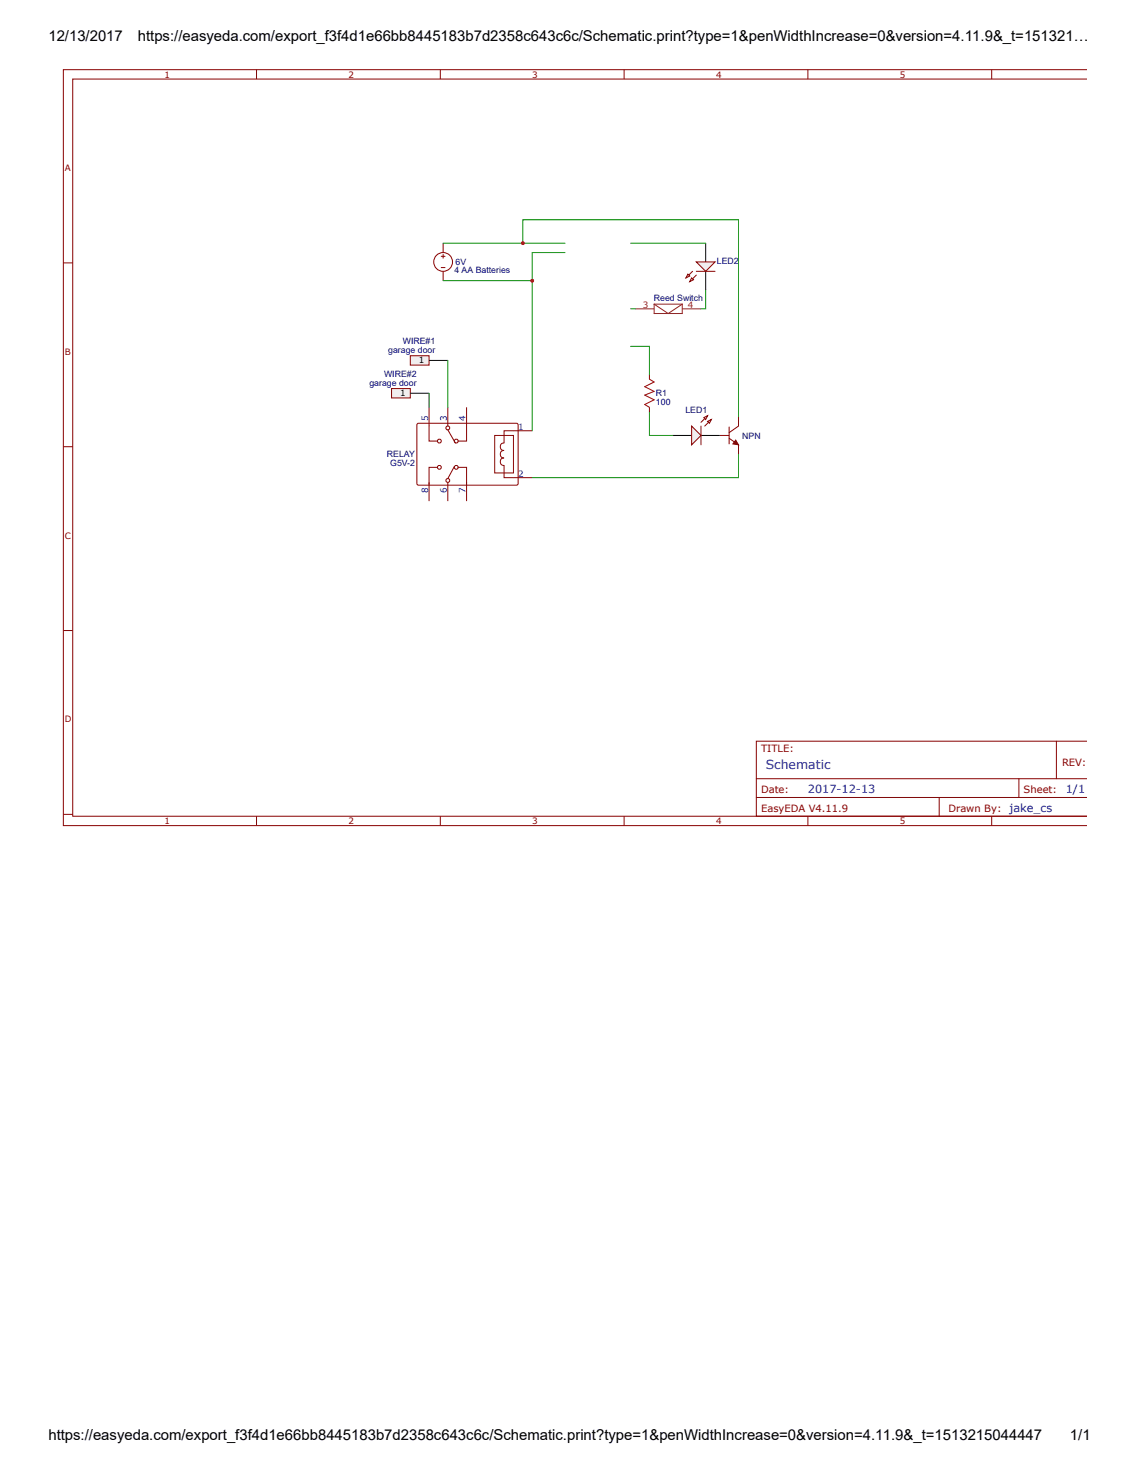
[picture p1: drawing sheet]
<svg xmlns="http://www.w3.org/2000/svg" width="216mm" height="279mm" viewBox="0 0 216 279" stroke-linecap="round" stroke-linejoin="round" font-family="sans-serif">
<g fill="none" stroke="#800" stroke-width=".19">
<path d="M13.8 15h.1M13.8 15v139.7h192.3h-62.7v-14.2h62.7M13.8 15h192.3M48.6 13.2v1.8M83.5 13.2v1.8M118.3 13.2v1.8M153.1 13.2v1.8M188 13.2v1.8M206.1 13.2h-194.1v143.3h194.1M12 49.8h1.8M83.6 48.6h.8M83.6 50.7h.8"/>
<path d="M84 46.1v1.8M84 48.2v.7M84 51.4v1.8M140 79v1.8l-1.8 1.2M12 84.7h1.8M136.4 82.5h1.8M138.2 83.1l1.8 1.2v1.8M138.2 80.9v3.2M12 119.5h1.8M12 154.4h1.8M48.6 154.7v1.8M83.5 154.7v1.8"/>
<path d="M118.3 154.7v1.8M143.4 147.6h62.7M143.4 151.2h62.7M153.1 154.7v1.8M178 151.2v3.5M188 154.7v1.8M193.1 147.6v3.6M200.2 140.5v7.1"/>
<circle cx="84" cy="49.7" r="1.78"/>
</g>
<path d="M107.1 47.9h-6.2v5.3h-16.9" fill="none" stroke="#080" stroke-width=".19"/>
<path d="M139.5 83.4l.5 .9-1.1-.2z" fill="#800"/>
<g fill="none" stroke="#800" stroke-width=".19">
<path d="M81.3 77.2v6.4h1.6M84.9 77.2v3.6M88.4 77.2v6.4h-1.6M123.1 71v.9M123.1 77.2v.9M79.2 80.3h18.9l.1 .3v11.2l-.3 .2-18.7-.1-.2-.3v-11zM81.3 91.4v3.6M82.9 88.6h-1.6v3.2M84.9 91.4v3.6M84.9 81.5l1.4 2.5M86.1 88.4l-1.2 2.3M86.8 88.6h1.6v3"/>
<path d="M88.4 91.4v3.6M100.9 81.7h-5.4v2.3a.71 .71 0 0 0-.7 .7 .71 .71 0 0 0 .7 .7 .71 .71 0 0 0-.7 .7 .71 .71 0 0 0 .7 .7 .71 .71 0 0 0-.7 .7 .71 .71 0 0 0 .7 .7v2.4h5.4M139.5 83.4l.5 .9-1.1-.2z"/>
<circle cx="83.3" cy="83.6" r=".37"/>
<circle cx="83.3" cy="88.6" r=".37"/>
<circle cx="84.9" cy="81.1" r=".37"/>
<circle cx="84.9" cy="91.1" r=".37"/>
<circle cx="86.5" cy="88.6" r=".37"/>
<circle cx="86.5" cy="83.6" r=".37"/>
</g>
<path d="M93.8 82.5h3.5v7.2h-3.5z" fill="none" stroke="#881000" stroke-width=".19"/>
<path d="M84 46.1h23.1M119.5 58.5h.9M119.5 65.7h3.6v5.3M140 86.1v4.5h-39.1" fill="none" stroke="#080" stroke-width=".19"/>
<path d="M123.1 71.9l.9 .5-1.8 .9 1.8 .9-1.8 .7 1.8 .9-1.8 .9 .9 .5" fill="none" stroke="#a00000" stroke-width=".19"/>
<path d="M120.4 58.5h3.6M124 57.7v1.7h5.3v-1.7M124 57.7h5.3M124 57.7l2.7 1.7 2.6-1.7M129.3 58.5h3.6" fill="none" stroke="#8d2323" stroke-width=".19"/>
<path d="M133.8 46.1v3.6M133.8 51.4v3.6" fill="none" stroke="#000" stroke-width=".19"/>
<path d="M132 49.7h3.5l-1.7 1.7z" fill="#efefef"/>
<path d="M131.3 51.4l-1.3 1.3M132 49.7h3.5l-1.7 1.7zM132 52.1l-1.3 1.3" fill="none" stroke="#800" stroke-width=".19"/>
<path d="M131.1 52.7l.4 .3-.8 .4z" fill="#efefef"/>
<path d="M131.1 52.7l.4 .3-.8 .4z" fill="none" stroke="#800" stroke-width=".19"/>
<path d="M130.4 52l.3 .3-.7 .4z" fill="#efefef"/>
<path d="M130.4 52l.3 .3-.7 .4zM132 51.4h3.5" fill="none" stroke="#800" stroke-width=".19"/>
<path d="M99.1 46.1v-4.4h40.9v37.3M119.5 46.1h14.3M133.8 55v3.5h-.9" fill="none" stroke="#080" stroke-width=".19"/>
<circle cx="99.1" cy="46.1" r=".37" fill="#c00"/>
<path d="M100.9 53.2v28.5" fill="none" stroke="#080" stroke-width=".19"/>
<circle cx="100.9" cy="53.2" r=".37" fill="#c00"/>
<path d="M127.5 82.5h3.6M132.9 82.5h3.5" fill="none" stroke="#000" stroke-width=".19"/>
<path d="M131.1 80.8l1.8 1.7-1.8 1.8z" fill="#efefef"/>
<path d="M134.1 78.8l-1.2 1.3M134.8 79.5l-1.2 1.3M131.1 80.8l1.8 1.7-1.8 1.8z" fill="none" stroke="#800" stroke-width=".19"/>
<path d="M134.1 79.9l.7-.4-.3 .7z" fill="#efefef"/>
<path d="M134.1 79.9l.7-.4-.3 .7z" fill="none" stroke="#800" stroke-width=".19"/>
<path d="M133.4 79.2l.7-.4-.3 .7z" fill="#efefef"/>
<path d="M133.4 79.2l.7-.4-.3 .7zM132.9 80.8v3.5" fill="none" stroke="#800" stroke-width=".19"/>
<path d="M123.1 78.1v4.4h4.4" fill="none" stroke="#080" stroke-width=".19"/>
<path d="M77.8 67.4h3.5v1.8h-3.5z" fill="#efefef"/>
<path d="M77.8 67.4h3.5v1.8h-3.5z" fill="none" stroke="#800" stroke-width=".19"/>
<path d="M81.3 68.3h3.6" fill="none" stroke="#000" stroke-width=".19"/>
<path d="M74.2 73.7h3.6v1.7h-3.6z" fill="#efefef"/>
<path d="M74.2 73.7h3.6v1.7h-3.6z" fill="none" stroke="#800" stroke-width=".19"/>
<path d="M77.8 74.5h3.5" fill="none" stroke="#000" stroke-width=".19"/>
<path d="M81.3 74.5v2.7M84.9 68.3v8.9" fill="none" stroke="#080" stroke-width=".19"/>
<g font-size="2.8">
<text x="9.2" y="7.8">12/13/2017</text>
<text x="26.1" y="7.8">https://easyeda.com/export_f3f4d1e66bb8445183b7d2358c643c6c/Schematic.print?type=1&amp;penWidthIncrease=0&amp;version=4.11.9&amp;_t=151321…</text>
<text x="9.2" y="273.1">https://easyeda.com/export_f3f4d1e66bb8445183b7d2358c643c6c/Schematic.print?type=1&amp;penWidthIncrease=0&amp;version=4.11.9&amp;_t=1513215044447</text>
<text x="202.8" y="273.1">1/1</text>
</g>
<text font-size="2.4" fill="#00f" x="145.1" y="145.8">Schematic</text>
<g font-size="2.1" fill="#00f">
<text x="153.1" y="150.3">2017-12-13</text>
<text x="191.4" y="153.8">jake_cs</text>
<text x="202" y="150.3">1/1</text>
</g>
<g font-size="1.9" fill="#800">
<text x="144.3" y="142.6">TITLE:</text>
<text x="201.3" y="145.1">REV:</text>
<text x="144.3" y="150.3">Date:</text>
<text x="144.3" y="153.8">EasyEDA V4.11.9</text>
<text x="179.8" y="153.8">Drawn By:</text>
<text x="194" y="150.3">Sheet:</text>
</g>
<g font-size="1.7" fill="#800">
<text x="31.2" y="14.7">1</text>
<text x="66" y="14.7">2</text>
<text x="100.9" y="14.7">3</text>
<text x="135.7" y="14.7">4</text>
<text x="170.6" y="14.7">5</text>
<text x="12.3" y="32.4">A</text>
<text x="12.3" y="67.3">B</text>
<text x="12.3" y="102.1">C</text>
<text x="12.3" y="137">D</text>
<text x="31.2" y="156.2">1</text>
<text x="66" y="156.2">2</text>
<text x="100.9" y="156.2">3</text>
<text x="135.7" y="156.2">4</text>
<text x="170.6" y="156.2">5</text>
</g>
<g font-size="1.7" fill="#000080">
<text x="86.1" y="51.7">4 AA Batteries</text>
<text x="86.4" y="50.3">6V</text>
<text x="135.9" y="50">LED2</text>
<text x="123.9" y="57.1">Reed Switch</text>
<text x="76.3" y="65.3">WIRE#1</text>
<text x="72.8" y="71.5">WIRE#2</text>
<text x="73.6" y="66.9">garage door</text>
<text x="70" y="73.1">garage door</text>
<text x="124.3" y="76.7">100</text>
<text x="124.3" y="75.1">R1</text>
<text x="129.9" y="78.3">LED1</text>
<text x="140.7" y="83.1">NPN</text>
<text x="73.4" y="86.7">RELAY</text>
<text x="74" y="88.3">G5V-2</text>
</g>
<g font-size="1.7" fill="#8d2323">
<text x="121.9" y="58.4">3</text>
<text x="130.4" y="58.4">4</text>
</g>
<g font-size="1.7">
<text x="79.4" y="68.9">1</text>
<text x="75.8" y="75.1">1</text>
</g>
<g font-size="1.7" fill="#00f">
<text x="81.2" y="79.9" transform="rotate(-90 81.2 79.9)">5</text>
<text x="84.7" y="79.9" transform="rotate(-90 84.7 79.9)">3</text>
<text x="88.3" y="79.9" transform="rotate(-90 88.3 79.9)">4</text>
<text x="98.2" y="81.5">1</text>
<text x="81.2" y="93.4" transform="rotate(-90 81.2 93.4)">8</text>
<text x="84.7" y="93.4" transform="rotate(-90 84.7 93.4)">6</text>
<text x="88.3" y="93.4" transform="rotate(-90 88.3 93.4)">7</text>
<text x="98.2" y="90.4">2</text>
</g>
</svg>
